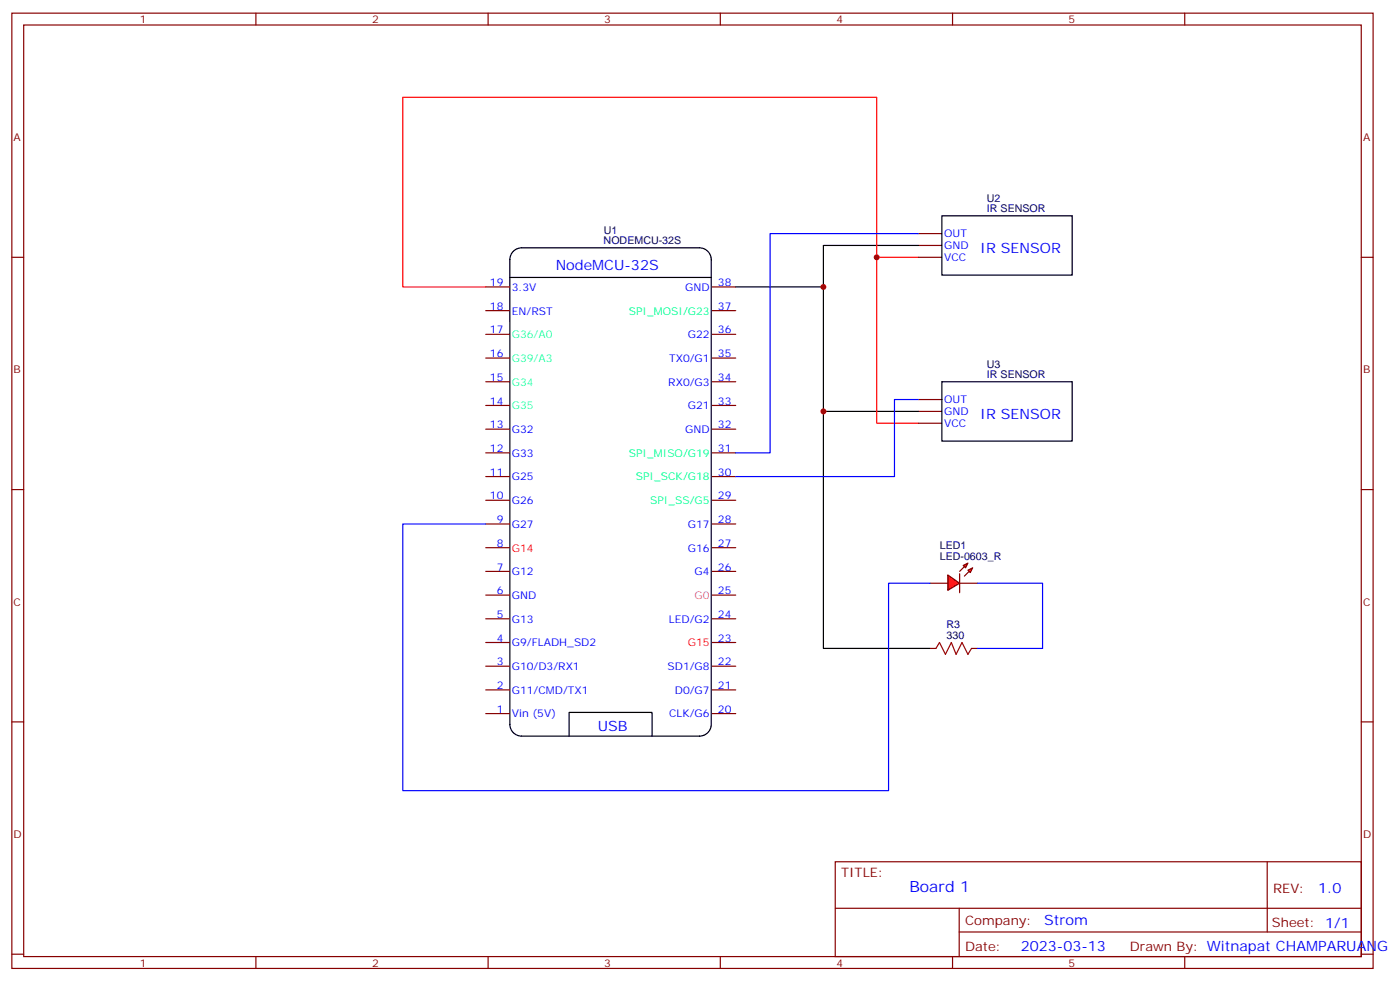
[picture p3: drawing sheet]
<svg xmlns="http://www.w3.org/2000/svg" width="417mm" height="292mm" viewBox="0 0 417 292" stroke-linecap="round" stroke-linejoin="round" font-family="sans-serif">
<g fill="none" stroke="#870000" stroke-width=".35">
<path d="M3.5 3.9h405.4v284.4h-405.4zM7.1 7.4h398.2v277.3h-398.2zM76.2 3.9v3.5M145.3 3.9v3.5M214.5 3.9v3.5M283.6 3.9v3.5M352.8 3.9v3.5M3.5 76.6h3.6M273.4 76.6h7.1M273.4 69.5h7.1M273.4 73.1h7.1M405.3 76.6h3.6"/>
<path d="M144.6 85.4h7.1M144.6 92.5h7.1M144.6 99.5h7.1M212 85.4h7.1M212 92.5h7.1M212 99.5h7.1M144.6 113.6h7.1M144.6 106.6h7.1M212 113.6h7.1M212 106.6h7.1M273.4 118.9h7.1M144.6 120.7h7.1"/>
<path d="M144.6 127.7h7.1M144.6 134.8h7.1M212 120.7h7.1M212 127.7h7.1M212 134.8h7.1M273.4 122.4h7.1M273.4 126h7.1M3.5 145.7h3.6M144.6 141.9h7.1M144.6 148.9h7.1M144.6 156h7.1M212 141.9h7.1"/>
<path d="M212 148.9h7.1M212 156h7.1M405.3 145.7h3.6M144.6 163h7.1M144.6 170.1h7.1M144.6 177.1h7.1M212 163h7.1M212 170.1h7.1M212 177.1h7.1M144.6 184.2h7.1M144.6 191.2h7.1M144.6 198.3h7.1"/>
<path d="M212 184.2h7.1M212 191.2h7.1M212 198.3h7.1M276.9 193h1.8M289.3 193h1.7M3.5 214.9h3.6M144.6 205.4h7.1M144.6 212.4h7.1M212 205.4h7.1M212 212.4h7.1M405.3 214.9h3.6M248.7 256.5h156.6v28.2h-156.6z"/>
<path d="M377.3 256.5v20.9M248.7 270.4h156.5M285.6 277.4h119.6M285.6 270.4v14.1M3.5 284h3.6M76.2 284.7v3.6M145.3 284.7v3.6M214.5 284.7v3.6M283.6 284.7v3.6M352.8 284.7v3.6M405.3 284h3.6"/>
</g>
<path d="M151.8 77.2v138.4M151.8 77.3a3.5 3.5 0 0 1 3.5-3.5h53a3.5 3.5 0 0 1 3.5 3.5M211.8 77.3v138.1M280.5 64.2h38.8v17.7h-38.8zM151.8 82.6h60M280.5 113.6h38.8v17.7h-38.8zM151.8 215.6a3.5 3.5 0 0 0 3.5 3.5h53a3.5 3.5 0 0 0 3.5-3.5M169.5 219.1v-7h24.7v7" fill="none" stroke="#000" stroke-width=".35"/>
<path d="M278.7 193l1.1-1.8 1.7 3.6 1.8-3.6 1.4 3.6 1.8-3.6 1.7 3.6 1.1-1.8" fill="none" stroke="#a10000" stroke-width=".35"/>
<g fill="#f00" stroke="#870000" stroke-width=".35">
<path d="M282.2 171.1l3.6 2.5-3.6 2.1z"/>
<path d="M285.8 170.8v5.6z"/>
</g>
<g fill="#870000" stroke="#870000" stroke-width=".35">
<path d="M285.8 170.1l1.4-1.4z"/>
<path d="M287.2 171.5l1.4-1.4z"/>
</g>
<g fill="#f00" stroke="#870000" stroke-width=".35">
<path d="M286.8 168.3l1.4-.7-.7 1.4z"/>
<path d="M288.2 169.7l1.4-.7-.7 1.4z"/>
</g>
<path d="M276.9 173.6h5.3M285.8 173.6h5.2" fill="none" stroke="#870000" stroke-width=".35"/>
<path d="M273.4 73.1h-28.2v12.3h-26.1M245.2 85.4v37h28.2M245.2 122.4v70.6h31.7" fill="none" stroke="#000" stroke-width=".35"/>
<path d="M261.1 76.6h12.3M144.6 85.4h-24.7v-56.4h141.2v97h12.3" fill="none" stroke="#f00" stroke-width=".35"/>
<path d="M273.4 69.5h-44.1v65.3h-10.2M273.4 118.9h-7.1v23h-47.2M144.6 156h-24.7v79.3h144.7v-61.7h12.3M291 173.6h19.4v19.4h-19.4" fill="none" stroke="#00f" stroke-width=".35"/>
<g fill="#c00">
<circle cx="245.2" cy="85.4" r=".88"/>
<circle cx="245.2" cy="122.4" r=".88"/>
<circle cx="261.1" cy="76.6" r=".88"/>
</g>
<text font-size="4.6" fill="#00f" x="270.8" y="265.5">Board 1</text>
<g font-size="4.2" fill="#00f">
<text x="291.8" y="75.4">IR SENSOR</text>
<text x="165.5" y="80.3">NodeMCU-32S</text>
<text x="291.8" y="124.8">IR SENSOR</text>
<text x="178" y="217.5">USB</text>
<text x="392.5" y="265.8">1.0</text>
<text x="310.9" y="275.3">Strom</text>
<text x="304" y="283.1">2023-03-13</text>
</g>
<g font-size="3.9" fill="#800">
<text x="250.5" y="261.1">TITLE:</text>
<text x="379.1" y="265.8">REV:</text>
<text x="287.4" y="275.3">Company:</text>
<text x="378.7" y="275.9">Sheet: 1/1</text>
<text x="287.4" y="283">Date:</text>
<text x="336.4" y="283.1">Drawn By: Witnapat CHAMPARUANG</text>
</g>
<g font-size="3.2" fill="#800">
<text x="41.6" y="6.9">1</text>
<text x="110.8" y="6.9">2</text>
<text x="179.9" y="6.9">3</text>
<text x="249.1" y="6.9">4</text>
<text x="318.2" y="6.9">5</text>
<text x="4.1" y="42">A</text>
<text x="405.9" y="42">A</text>
<text x="4.1" y="111.2">B</text>
<text x="405.9" y="111.2">B</text>
<text x="4.1" y="180.3">C</text>
<text x="405.9" y="180.3">C</text>
<text x="4.1" y="249.4">D</text>
<text x="405.9" y="249.4">D</text>
<text x="41.6" y="287.7">1</text>
<text x="110.8" y="287.7">2</text>
<text x="179.9" y="287.7">3</text>
<text x="249.1" y="287.7">4</text>
<text x="318.2" y="287.7">5</text>
</g>
<g font-size="3.2" fill="#000080">
<text x="293.9" y="63.2">IR SENSOR</text>
<text x="293.9" y="60.1">U2</text>
<text x="179.8" y="69.6">U1</text>
<text x="179.8" y="72.7">NODEMCU-32S</text>
<text x="293.9" y="112.6">IR SENSOR</text>
<text x="293.9" y="109.5">U3</text>
<text x="279.8" y="166.5">LED-0603_R</text>
<text x="279.8" y="163.3">LED1</text>
<text x="281.8" y="190.2">330</text>
<text x="281.8" y="187">R3</text>
</g>
<g font-size="3.2" fill="#00f">
<text x="281.2" y="70.6">OUT</text>
<text x="281.2" y="74.1">GND</text>
<text x="281.2" y="77.6">VCC</text>
<text x="145.9" y="85.1">19</text>
<text x="152.4" y="86.6">3.3V</text>
<text x="204" y="86.6">GND</text>
<text x="213.8" y="85.1">38</text>
<text x="145.9" y="92.2">18</text>
<text x="152.4" y="93.6">EN/RST</text>
<text x="213.8" y="92.2">37</text>
<text x="145.9" y="99.3">17</text>
<text x="204.8" y="100.7">G22</text>
<text x="213.8" y="99.3">36</text>
<text x="145.9" y="106.3">16</text>
<text x="199.2" y="107.7">TX0/G1</text>
<text x="213.8" y="106.3">35</text>
<text x="145.9" y="113.4">15</text>
<text x="213.8" y="113.4">34</text>
<text x="199" y="114.8">RX0/G3</text>
<text x="281.2" y="120">OUT</text>
<text x="145.9" y="120.4">14</text>
<text x="204.8" y="121.8">G21</text>
<text x="213.8" y="120.4">33</text>
<text x="281.2" y="123.5">GND</text>
<text x="145.9" y="127.5">13</text>
<text x="152.4" y="128.9">G32</text>
<text x="204" y="128.9">GND</text>
<text x="213.8" y="127.5">32</text>
<text x="281.2" y="127">VCC</text>
<text x="145.9" y="134.5">12</text>
<text x="152.4" y="135.9">G33</text>
<text x="213.8" y="134.5">31</text>
<text x="145.9" y="141.6">11</text>
<text x="152.4" y="143">G25</text>
<text x="213.8" y="141.6">30</text>
<text x="145.9" y="148.6">10</text>
<text x="213.8" y="148.6">29</text>
<text x="147.9" y="155.7">9</text>
<text x="152.4" y="150.1">G26</text>
<text x="213.8" y="155.7">28</text>
<text x="152.4" y="157.1">G27</text>
<text x="204.8" y="157.1">G17</text>
<text x="147.9" y="162.8">8</text>
<text x="204.8" y="164.2">G16</text>
<text x="213.8" y="162.8">27</text>
<text x="147.9" y="169.8">7</text>
<text x="152.4" y="171.2">G12</text>
<text x="206.8" y="171.2">G4</text>
<text x="213.8" y="169.8">26</text>
<text x="147.9" y="176.9">6</text>
<text x="152.4" y="178.3">GND</text>
<text x="213.8" y="176.9">25</text>
<text x="147.9" y="183.9">5</text>
<text x="152.4" y="185.3">G13</text>
<text x="199.2" y="185.3">LED/G2</text>
<text x="213.8" y="183.9">24</text>
<text x="147.9" y="191">4</text>
<text x="213.8" y="191">23</text>
<text x="152.4" y="192.4">G9/FLADH_SD2</text>
<text x="147.9" y="198">3</text>
<text x="152.4" y="199.4">G10/D3/RX1</text>
<text x="198.8" y="199.4">SD1/G8</text>
<text x="213.8" y="198">22</text>
<text x="147.9" y="205.1">2</text>
<text x="152.4" y="206.5">G11/CMD/TX1</text>
<text x="200.9" y="206.5">D0/G7</text>
<text x="213.8" y="205.1">21</text>
<text x="147.9" y="212.1">1</text>
<text x="152.4" y="213.6">Vin (5V)</text>
<text x="199.2" y="213.6">CLK/G6</text>
<text x="213.8" y="212.1">20</text>
</g>
<g font-size="3.2" fill="#0f6">
<text x="187.3" y="93.6">SPI_MOSI/G23</text>
<text x="187.3" y="135.9">SPI_MISO/G19</text>
<text x="189.4" y="143">SPI_SCK/G18</text>
<text x="193.6" y="150.1">SPI_SS/G5</text>
</g>
<g font-size="3.2" fill="#0ff">
<text x="152.4" y="100.7">G36/A0</text>
<text x="152.4" y="107.7">G39/A3</text>
<text x="152.4" y="114.8">G34</text>
<text x="152.4" y="121.8">G35</text>
</g>
<g font-size="3.2" fill="#f00">
<text x="152.4" y="164.2">G14</text>
<text x="204.8" y="192.4">G15</text>
</g>
<text font-size="3.2" fill="#f0f" x="206.8" y="178.3">G0</text>
</svg>
